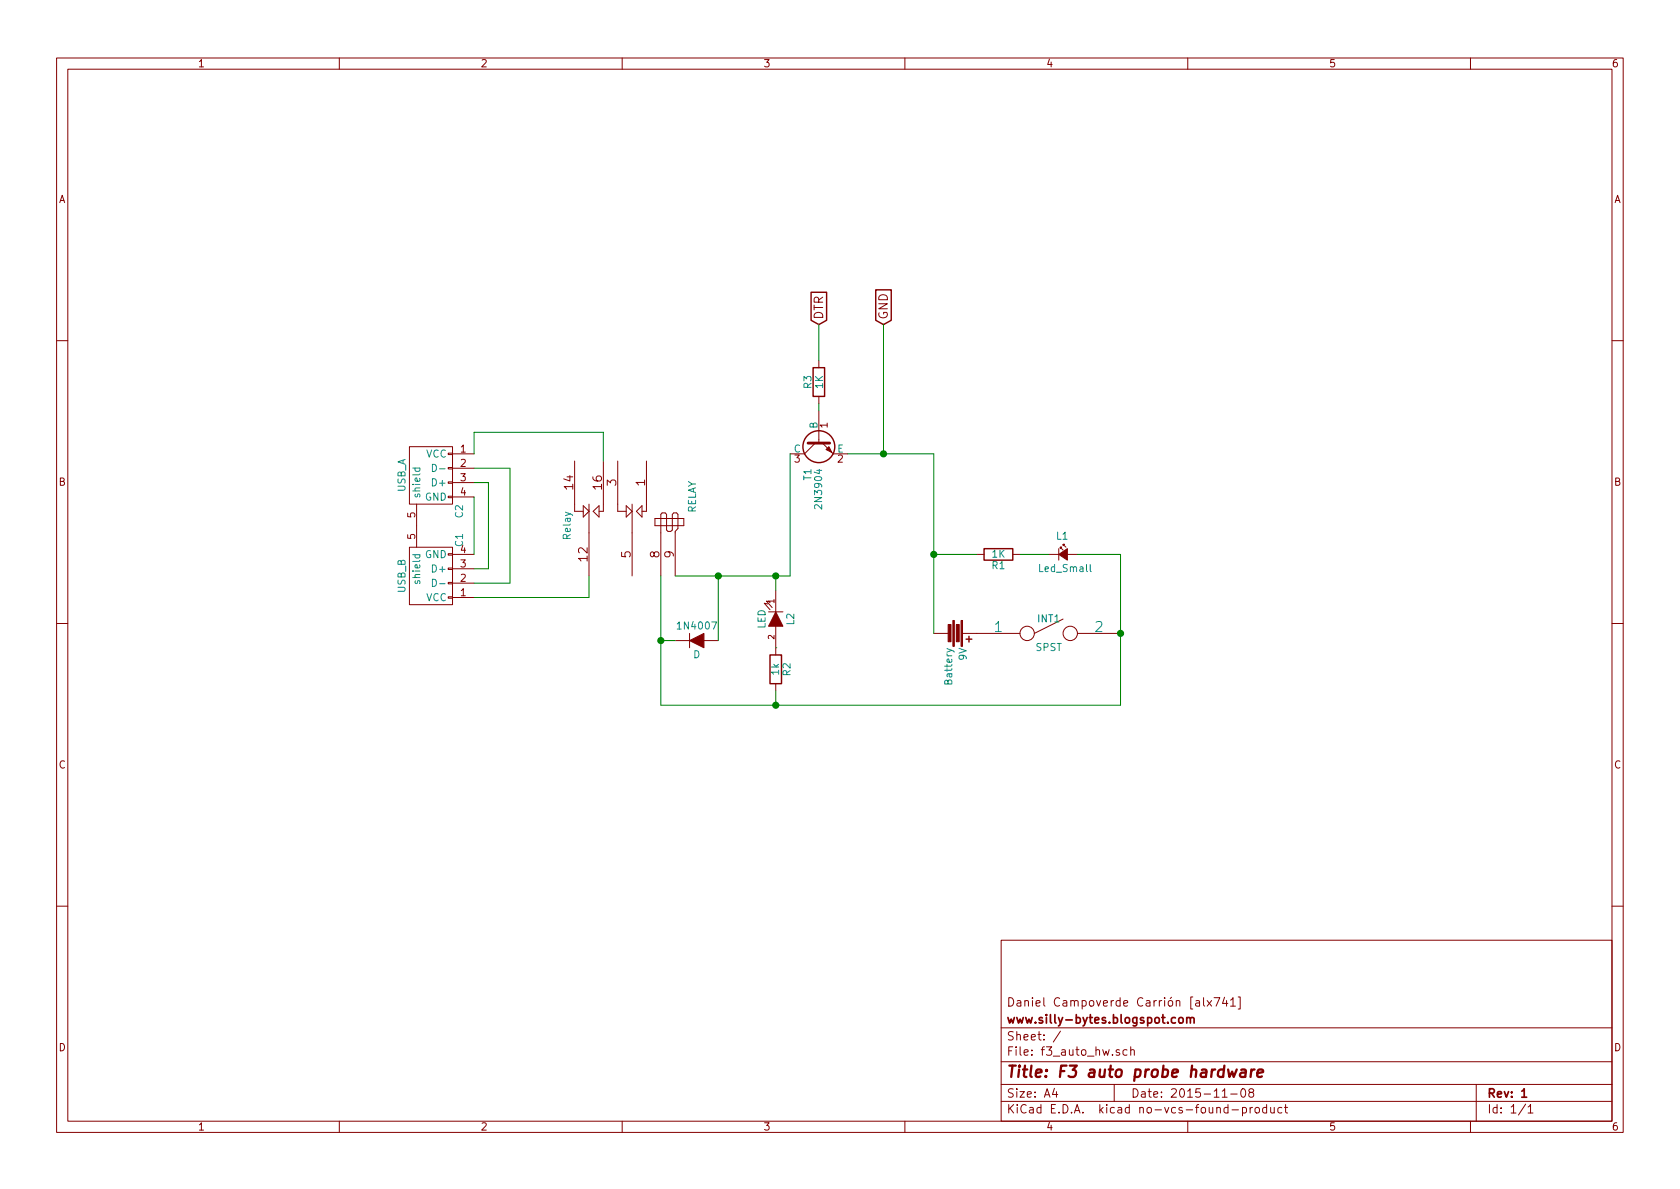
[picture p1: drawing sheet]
<svg xmlns="http://www.w3.org/2000/svg" width="297mm" height="210mm" viewBox="0 0 297 210" stroke-linecap="round" stroke-linejoin="round" font-family="sans-serif">
<g fill="none" stroke="#840000" stroke-width=".18">
<path d="M10 10.3h277v189.9h-277zM12 12.2h273v186.1h-273zM60 10.3v1.9M110 10.3v1.9M160 10.3v1.9M210 10.3v1.9M260 10.3v1.9M10 60.2h2M72.4 79h7.6v10.1h-7.6zM144.1 78.4l-1.9 1.9h-2.5M144.8 63.7v1.3M144.8 70.1v1.3"/>
<path d="M144.8 72.6v5.8M145.4 78.4l1.9 1.9h2.6M285 60.2h2M72.4 96.8h7.6v10.1h-7.6zM73.7 89.1v7.7M79.2 97.9h.8v.3h-.8zM79.2 80.1h.8v.3h-.8zM79.2 82.7h.8v.2h-.8zM79.2 85.2h.8v.3h-.8zM79.2 87.8h.8v.2h-.8zM80 98h3.8M80 80.3h3.8"/>
<path d="M80 82.8h3.8M80 85.3h3.8M80 87.9h3.8M101.6 81.5v8.9h1.5M103.1 89.4l1 1-1 1zM104.1 89.1v12.7M104.9 90.4l1-1v2zM106.7 81.5v8.9h-.8M109.2 81.5v8.9h1.5M110.7 89.4l1.1 1-1.1 1zM111.8 89.1v12.7M113.5 89.4v2l-1-1z"/>
<path d="M114.3 81.5v8.9h-.8M115.8 91.7h5.1v1.3h-5.1zM172.7 98h1.3M179.1 98h1.2M185.4 98h1.8M187.2 97v2.1M187.5 97v-.2h.2h-.2l.5 .5M188 96.5v-.2h.2h-.2l.5 .5M188.7 98h1.8M10 110.3h2M79.2 105.5h.8v.3h-.8zM79.2 103h.8v.2h-.8z"/>
<path d="M79.2 100.5h.8v.2h-.8zM80 105.7h3.8M80 103.1h3.8M80 100.6h3.8M116.8 101.8v-10.8l.3-.3h.5l.3 .3v2.7l.2 .3h.5l.3-.3v-2.7l.2-.3h.5l.3 .3v2.5l-.5 .5v7.8M119.4 113.3h2.5M121.9 112v2.5M124.5 113.3h2.5M135.8 106.8l-.7-.1 1 1.1M135.9 108.2h2.5M136.1 106.4l-.6-.1 1 1.1M137.2 104.4v3.8"/>
<path d="M137.2 110.7v5.1M165.1 112h2.5M170.2 112h10.1M188 109.5l-5.1 2.5M190.5 112h7.6M285 110.3h2M137.2 120.9v1.3M10 160.2h2M177 166.3h108v32h-108zM212.8 176.4v1.3l.2 .2M213.4 176.9l.8 1M214.2 176.9l-.8 1"/>
<path d="M214.7 176.4h1l-.7 1.5M216.5 176.3l-.3 1.1h.9M216.9 176.9v1M217.6 176.9l.4-.5v1.5M217.6 177.9h.8M218.9 176.3h.4v2.1h-.4M285 160.2h2M60 198.3v1.9M110 198.3v1.9M160 198.3v1.9M177 194.8h108M177 191.8h108"/>
<path d="M177 187.8h108M177 181.8h108M186.4 192.5l-.3 1h.9M186.8 193v1M187.5 182.3l-1.3 2M197 191.8v3M197.9 185.7a.37 .37 0 0 0-.6 .1l.1 .2 .5 .2 .1 .1-.2 .3-.5-.1M199.3 185.7l-.5-.1-.2 .3v.6l.2 .1 .5-.1M199.9 185.7l.2-.1 .4 .1 .1 .9M199.9 185.1v1.5M210 198.3v1.9M216.1 194h.9"/>
<path d="M217.6 193.5h1.1M217.8 196.3h1.2M219.5 192.7l.2-.2a.81 .81 0 0 1 .6 .6 .81 .81 0 0 1-.3 .8l-.1 .1a.79 .79 0 0 1-.4-1.3zM219.7 195.9l.4-.1 .3 .3-.1 .6h-.6M219.7 195.8v1.5M221 195.8v1M221.1 193.2l-.3-.3 .1-.2 .2-.2 .4 .1 .2 .2-.1 .2-.6 .2a.48 .48 0 0 0-.1 .7l.2 .1 .5-.1a.48 .48 0 0 0-.2-.7M221.5 195.8l-.5 .3M222 196l.2-.2 .4 .2 .1 .5-.1 .2-.4 .1-.2-.1zM224 195.9l-.5-.1-.3 .3 .1 .6 .2 .1 .5-.1M224 195.3v1.5M224.7 195.8v.9l.4 .1 .2-.1"/>
<path d="M225.3 195.8v1M226.6 195.9l-.4-.1-.3 .3 .1 .6 .2 .1 .4-.1M227.1 195.8h.6M227.3 195.3v1.3l.4 .2M260 198.3v1.9M261 191.8v6.5M269.7 195.2l-1.2 2M270.2 195.8l.4-.5v1.5M270.2 196.8h.8"/>
<circle cx="181.6" cy="112" r="1.27"/>
<circle cx="189.2" cy="112" r="1.27"/>
</g>
<path d="M209.8 179.9v1M208.5 180.1l.2-.2 .4 .2 .1 .5-.1 .2-.4 .1-.2-.1zM209.8 180.1l.2-.2 .4 .1 .1 .9M210.5 180.1a.36 .36 0 0 1 .3-.2 .36 .36 0 0 1 .3 .2v.8M269.1 194h.8" fill="none" stroke="#840000" stroke-width=".3"/>
<path d="M217.1 189.1l.3 1.3 .5-.9 .2 .9 .6-1.3M219.5 189.2h.7v1.2M220.3 189.6l-.7 .1a.4 .4 0 0 0-.4 .3 .4 .4 0 0 0 .3 .4l.7-.1M221.3 189.1l-.2 1.3M221.8 189.1a.54 .54 0 0 0-.6 .4M222.3 189.8l1-.2v-.4l-.6-.1-.3 .3v.9l.1 .1 .6-.1" fill="none" stroke="#840000" stroke-width=".41"/>
<path d="M73 82.8h1.2M73.5 82.8l-.1 .3 .2 .3 .6-.1v-.5M76.5 82.1a.64 .64 0 0 1 .7 .6 .64 .64 0 0 1-.7 .7zM77.7 82.9h1M192.8 99.8v1.1l.1 .2M76.5 102.4a.64 .64 0 0 1 .7 .7 .64 .64 0 0 1-.7 .6zM77.7 103.2h1M167.4 114.7l1.2 .4 .1 .2" fill="none" stroke="#008484" stroke-width=".18"/>
<g fill="none" stroke="#008400" stroke-width=".18">
<path d="M144.8 57.4v6.3M156.2 57.4v22.9M144.8 71.4v1.2M83.8 80.3v-3.9h22.9v5.1M83.8 87.9v10.1M83.8 85.3h2.6v15.3h-2.6M83.8 82.8h6.4v20.3h-6.4M139.7 80.3v21.5h-20.3M149.9 80.3h15.2v31.7M165.1 98h7.6M180.3 98h5.1M190.5 98h7.6v26.7h-81.3v-22.9"/>
<path d="M104.1 101.8v3.9h-20.3M116.8 113.3h2.6M127 101.8v11.5M137.2 114.5h.1M137.2 101.8v2.6M137.2 122.2v2.5"/>
</g>
<g fill="#840000" stroke="#840000" stroke-width=".18">
<path d="M168.5 109.7h.2v4.6h-.2z"/>
<path d="M169.9 109.7h.3v4.6h-.3z"/>
<path d="M167.6 110.4h.5v3.1h-.5z"/>
<path d="M169.1 110.4h.5v3.1h-.5z"/>
<path d="M187.2 98l1.5-1v2.1z"/>
<path d="M146 79.5l.6-.5 .5 1z"/>
<path d="M137.2 108.2l1.2 2.5h-2.5z"/>
<path d="M121.9 113.3l2.6-1.3v2.5z"/>
</g>
<g fill="none" stroke="#840000" stroke-width=".25">
<path d="M143.4 51.7h2.8v4.9l-1.4 .8-1.4-.8zM154.8 51.3h2.8v5.3l-1.4 .8-1.4-.8zM143.8 65h2v5.1h-2zM174 97h5.1v2.1h-5.1zM136.1 115.8h2.1v5.1h-2.1zM170.8 113h1M171.3 112.5v1"/>
<circle cx="144.8" cy="79" r="2.82"/>
</g>
<path d="M142.9 78.4h3.8" fill="none" stroke="#840000" stroke-width=".51"/>
<g fill="#008400" stroke="#008400" stroke-width=".25">
<circle cx="165.1" cy="98" r=".51"/>
<circle cx="137.2" cy="101.8" r=".51"/>
<circle cx="198.1" cy="112" r=".51"/>
<circle cx="137.2" cy="124.7" r=".51"/>
<circle cx="156.2" cy="80.3" r=".51"/>
<circle cx="116.8" cy="113.3" r=".51"/>
<circle cx="127" cy="101.8" r=".51"/>
</g>
<text font-size="2.8" fill="#840000" x="178" y="190.5">Title: F3 auto probe hardware</text>
<g font-size="2.5" fill="#008484">
<text x="175.8" y="111.8">1</text>
<text x="193.6" y="111.8">2</text>
</g>
<g font-size="2.1" fill="#840000">
<text x="145.5" y="56.5" transform="rotate(-90 145.5 56.5)">DTR</text>
<text x="157" y="56.5" transform="rotate(-90 157 56.5)">GND</text>
<text x="101.3" y="86.5" transform="rotate(-90 101.3 86.5)">14</text>
<text x="106.4" y="86.5" transform="rotate(-90 106.4 86.5)">16</text>
<text x="109" y="85.9" transform="rotate(-90 109 85.9)">3</text>
<text x="114" y="85.9" transform="rotate(-90 114 85.9)">1</text>
<text x="103.9" y="99.2" transform="rotate(-90 103.9 99.2)">12</text>
<text x="111.5" y="98.6" transform="rotate(-90 111.5 98.6)">5</text>
<text x="116.6" y="98.6" transform="rotate(-90 116.6 98.6)">8</text>
<text x="119.1" y="98.6" transform="rotate(-90 119.1 98.6)">9</text>
<text x="178" y="178">Daniel Campoverde Carrión [alx741]</text>
<text x="178" y="184">Sheet: /</text>
<text x="178" y="181">www.silly-bytes.blogspot.com</text>
<text x="178" y="186.7">File: f3_auto_hw.sch</text>
<text x="178" y="196.9">KiCad E.D.A. kicad no-vcs-found-product</text>
<text x="178" y="194.1">Size: A4</text>
<text x="200" y="194.1">Date: 2015-11-08</text>
<text x="263" y="194.1">Rev: 1</text>
<text x="263" y="196.9">Id: 1/1</text>
</g>
<g font-size="1.8" fill="#840000">
<text x="35" y="11.9">1</text>
<text x="85" y="11.9">2</text>
<text x="135" y="11.9">3</text>
<text x="185" y="11.9">4</text>
<text x="235" y="11.9">5</text>
<text x="285" y="11.9">6</text>
<text x="10.4" y="35.9">A</text>
<text x="285.4" y="35.9">A</text>
<text x="146.3" y="75.7" transform="rotate(-90 146.3 75.7)">1</text>
<text x="81.4" y="80">1</text>
<text x="81.4" y="82.5">2</text>
<text x="140.5" y="81.8">3</text>
<text x="148.1" y="81.8">2</text>
<text x="10.4" y="85.9">B</text>
<text x="81.4" y="85.1">3</text>
<text x="81.4" y="87.6">4</text>
<text x="285.4" y="85.9">B</text>
<text x="73.4" y="95.3" transform="rotate(-90 73.4 95.3)">5</text>
<text x="73.4" y="91.5" transform="rotate(-90 73.4 91.5)">5</text>
<text x="81.4" y="100.3">3</text>
<text x="81.4" y="97.8">4</text>
<text x="81.4" y="105.4">1</text>
<text x="81.4" y="102.9">2</text>
<text x="10.4" y="135.9">C</text>
<text x="285.4" y="135.9">C</text>
<text x="10.4" y="185.9">D</text>
<text x="285.4" y="185.9">D</text>
<text x="35" y="199.9">1</text>
<text x="85" y="199.9">2</text>
<text x="135" y="199.9">3</text>
<text x="185" y="199.9">4</text>
<text x="235" y="199.9">5</text>
<text x="285" y="199.9">6</text>
</g>
<g font-size="1.8" fill="#008484">
<text x="143.5" y="68.7" transform="rotate(-90 143.5 68.7)">R3</text>
<text x="145.5" y="68.7" transform="rotate(-90 145.5 68.7)">1K</text>
<text x="144.5" y="75.8" transform="rotate(-90 144.5 75.8)">B</text>
<text x="75.3" y="80.9">VCC</text>
<text x="140.3" y="80">C</text>
<text x="148" y="80">E</text>
<text x="71.7" y="87.1" transform="rotate(-90 71.7 87.1)">USB_A</text>
<text x="74.3" y="88.1" transform="rotate(-90 74.3 88.1)">shield</text>
<text x="75.1" y="88.5">GND</text>
<text x="76.7" y="86">D+</text>
<text x="143.4" y="84.9" transform="rotate(-90 143.4 84.9)">T1</text>
<text x="145.3" y="89.6" transform="rotate(-90 145.3 89.6)">2N3904</text>
<text x="81.8" y="91.5" transform="rotate(-90 81.8 91.5)">C2</text>
<text x="100.9" y="95.3" transform="rotate(-90 100.9 95.3)">Relay</text>
<text x="123" y="90.9" transform="rotate(-90 123 90.9)">RELAY</text>
<text x="186.8" y="95.4">L1</text>
<text x="75.1" y="98.7">GND</text>
<text x="76.7" y="101.2">D+</text>
<text x="81.8" y="96.6" transform="rotate(-90 81.8 96.6)">C1</text>
<text x="175.4" y="100.6">R1</text>
<text x="175.4" y="98.6">1K</text>
<text x="183.9" y="101.1">Led_Small</text>
<text x="71.7" y="104.8" transform="rotate(-90 71.7 104.8)">USB_B</text>
<text x="74.3" y="102.9" transform="rotate(-90 74.3 102.9)">shield</text>
<text x="75.3" y="106.3">VCC</text>
<text x="120.1" y="111.3">1N4007</text>
<text x="135.3" y="111.2" transform="rotate(-90 135.3 111.2)">LED</text>
<text x="140.4" y="110.5" transform="rotate(-90 140.4 110.5)">L2</text>
<text x="183.5" y="110">INT1</text>
<text x="122.6" y="116.4">D</text>
<text x="137.7" y="119.3" transform="rotate(-90 137.7 119.3)">1k</text>
<text x="139.8" y="119.5" transform="rotate(-90 139.8 119.5)">R2</text>
<text x="170.9" y="116.8" transform="rotate(-90 170.9 116.8)">9V</text>
<text x="183.1" y="115.1">SPST</text>
<text x="168.4" y="120.9" transform="rotate(-90 168.4 120.9)">Battery</text>
</g>
<g font-size="1.4" fill="#840000">
<text x="136.9" y="106.7" transform="rotate(-90 136.9 106.7)">1</text>
<text x="136.9" y="113" transform="rotate(-90 136.9 113)">2</text>
</g>
</svg>
